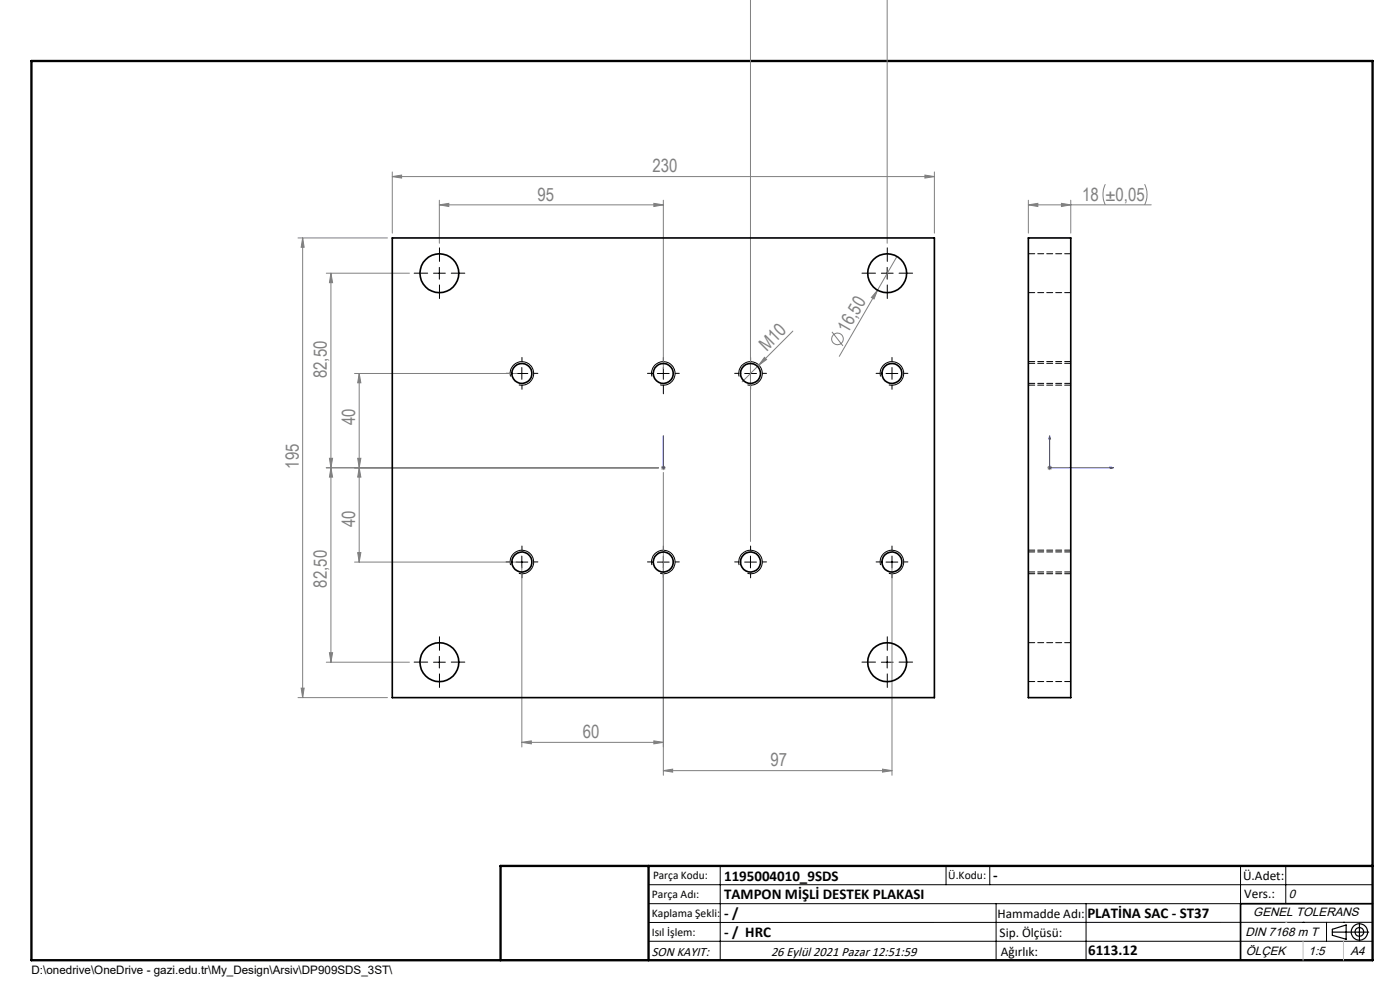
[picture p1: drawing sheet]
<svg xmlns="http://www.w3.org/2000/svg" width="297mm" height="210mm" viewBox="0 0 297 210" stroke-linecap="round" stroke-linejoin="round" font-family="sans-serif">
<g fill="none" stroke="#808080" stroke-width=".21">
<path d="M159.2 0v114.9M188.2 0v51.6M83.2 37.5l2-.4v.7zM83.2 36.5v13M83.2 37.5h115M196.2 37.1l2 .4-2 .3zM198.2 36.5v13M234.5 39.1a5.1 5.1 0 0 0 0 4.4M242.8 39.1a4.8 4.8 0 0 1 0 4.4M63.2 50.5h19M64.2 50.5l.3 1.9h-.6zM64.2 50.5v97.5"/>
<path d="M69.2 58h17.7M70.2 58l.4 2h-.7zM70.2 58v82.5M93.2 43.5l2-.4v.7zM93.2 42.5v9.1M93.2 43.5h47.5M138.7 43.1l2 .4-2 .3zM140.7 42.5v35.7M190.3 54.4l-4.1 7.2M218.2 43.5l2-.4v.7zM218.2 43.5h26M218.2 42.5v7"/>
<path d="M225.2 43.1l2 .4-2 .3zM227.2 42.5v7M75.2 79.2h34.5M76.2 79.2l.4 2h-.7zM76.2 79.2v40M162.2 75.8l.4 .5-1.6 1.2zM168.2 70.2l-10.8 10.8M176.5 70.4l2.3 3M186.2 61.6l-.8 1.8-.5-.3zM186.2 61.6l-8.2 14M69.2 99.2h70.5M69.9 97.2h.7l-.4 2z"/>
<path d="M70.2 99.2l.4 2h-.7zM75.9 97.2h.7l-.4 2zM76.2 99.2l.4 2h-.7zM140.2 99.2h1M140.4 98.9l.7 .7M140.7 98.7v1M141.1 98.9l-.7 .7M222.2 99.2h1M222.3 98.9l.7 .7M222.7 98.7v1M223 98.9l-.7 .7M75.2 119.2h34.5"/>
<path d="M75.9 117.2h.7l-.4 2zM140.7 100.2v64.3M69.9 138.5h.7l-.4 2zM110.7 120.2v38.3M189.2 120.2v44.3M63.2 148h19M63.9 146h.6l-.3 2zM69.2 140.5h17.7M110.7 157.5l2-.3v.6zM110.7 157.5h30M138.7 157.2l2 .3-2 .3zM140.7 163.5l2-.3v.6z"/>
<path d="M140.7 163.5h48.5M187.2 163.2l2 .3-2 .3z"/>
<circle cx="177.7" cy="71.9" r="1.24"/>
</g>
<g fill="none" stroke="#000" stroke-width=".21">
<path d="M92 58h2.5M93.2 56.7v2.5M187 58h2.5M188.2 56.7v2.5M108.3 79.9a2.49 2.49 0 0 1 2.2-3.2 2.49 2.49 0 0 1 2.7 2.7 2.49 2.49 0 0 1-3.1 2.2M109.5 79.2h2.5M110.7 78v2.5M138.3 79.9a2.5 2.5 0 0 1 2.2-3.2 2.5 2.5 0 0 1 2.7 2.7 2.5 2.5 0 0 1-3.1 2.2M139.5 79.2h2.5M140.7 78v2.5M156.8 79.9a2.49 2.49 0 0 1 2.2-3.2 2.49 2.49 0 0 1 2.7 2.7 2.49 2.49 0 0 1-3.1 2.2M158 79.2h2.5"/>
<path d="M159.2 78v2.5M186.8 79.9a2.5 2.5 0 0 1 2.2-3.2 2.5 2.5 0 0 1 2.7 2.7 2.5 2.5 0 0 1-3.1 2.2M188 79.2h2.5M189.2 78v2.5M108.3 119.9a2.5 2.5 0 0 1 2.2-3.2 2.5 2.5 0 0 1 2.7 2.7 2.5 2.5 0 0 1-3.1 2.2M109.5 119.2h2.5M110.7 118v2.5M138.3 119.9a2.51 2.51 0 0 1 2.2-3.2 2.51 2.51 0 0 1 2.7 2.7 2.51 2.51 0 0 1-3.1 2.2M139.5 119.2h2.5M140.7 118v2.5M156.8 119.9a2.5 2.5 0 0 1 2.2-3.2 2.5 2.5 0 0 1 2.7 2.7 2.5 2.5 0 0 1-3.1 2.2M158 119.2h2.5"/>
<path d="M159.2 118v2.5M186.8 119.9a2.51 2.51 0 0 1 2.2-3.2 2.51 2.51 0 0 1 2.7 2.7 2.51 2.51 0 0 1-3.1 2.2M188 119.2h2.5M189.2 118v2.5M93.2 139.2v2.5M188.2 139.2v2.5M92 140.5h2.5M187 140.5h2.5M137.6 187.7h153.6M137.6 191.7h153.6M137.6 199.7h153.6M152.8 183.7v20"/>
<path d="M200.7 183.7v4M210 183.7v4M211.3 191.7v12M230.4 191.7v12M263.2 183.7v20M272.8 183.7v8M276.4 195.6h.1M281.4 195.6v4.1M285 195.6h.1M291.2 195.6l-153.6 .1"/>
</g>
<g fill="none" stroke="#000" stroke-width=".25">
<path d="M282.6 197.7h7.8M282.6 197.1l3-.9v3l-3-.8zM288.4 195.8v3.8M106.2 203.7h185"/>
<circle cx="288.4" cy="197.7" r="1.74"/>
<circle cx="288.4" cy="197.7" r=".93"/>
</g>
<path d="M140.7 92.5v.6v-.6M140.7 99.1v.3zM140.7 99.2h.1M140.7 92.5v6.7M222.7 92.5l.1 .6h-.3zM222.7 92.5v6.7h13.5M235.5 99.1l.7 .1-.7 .2z" fill="none" stroke="#00f" stroke-width=".21"/>
<g fill="none" stroke="#000" stroke-width=".21" stroke-dasharray="15.2 1.3 1.3 1.3">
<path d="M90.7 57.9h-2.8M93.2 55.4v-2.8M95.7 57.9h2.9M185.7 57.9h-2.8M188.2 55.4v-2.8M190.7 57.9h2.9M93.2 60.4v2.9M108.2 79.2h-.8M110.7 76.7v-.9M113.2 79.2h.9M138.2 79.2h-.8M140.7 76.7v-.9"/>
<path d="M143.2 79.2h.9M156.7 79.2h-.8M159.2 76.7v-.9M161.7 79.2h.9M186.7 79.2h-.8M188.2 60.4v2.9M189.2 76.7v-.9M191.7 79.2h.9M110.7 81.7v.9M140.7 81.7v1.8M159.2 81.7v.9M189.2 81.7v.9"/>
<path d="M108.2 119.2h-.8M110.7 116.7v-.9M113.2 119.2h.9M138.2 119.2h-.8M140.7 116.7v-.9M143.2 119.2h.9M156.7 119.2h-.8M159.2 116.7v-.9M161.7 119.2h.9M186.7 119.2h-.8M189.2 116.7v-.9M191.7 119.2h.9"/>
<path d="M93.2 137.9v-2.8M110.7 121.7v.9M140.7 121.7v.9M159.2 121.7v.9M188.2 137.9v-2.8M189.2 121.7v.9M90.7 140.4h-2.8M93.2 142.9v2.9M95.7 140.4h2.9M185.7 140.4h-2.8M188.2 142.9v2.9M190.7 140.4h2.9"/>
</g>
<path d="M227.2 76.7h-9M218.2 81.7h9M227.2 116.7h-9M218.2 121.7h9" fill="none" stroke="#000" stroke-width=".21" stroke-dasharray="1.3 .6" stroke-dashoffset="-.1"/>
<path d="M291.2 191.7h-28v12" fill="none" stroke="#000" stroke-width=".35"/>
<path d="M6.7 12.9h284.5v190.8h-284.5zM137.6 183.7v20M291.2 183.7h-185v20" fill="none" stroke="#000" stroke-width=".5"/>
<path d="M276.4 199.7v4M285 199.7v4" fill="none" stroke="#c0c0c0" stroke-width=".21"/>
<path d="M272.8 195.6h.1" fill="none" stroke="#c0c0c0" stroke-width=".25"/>
<g fill="#00f">
<path d="M140.7 92.5v.6zM140.7 99.1v.3z"/>
<path d="M222.7 92.5l-.2 .6h.3zM235.5 99.1v.3l.7-.2z"/>
</g>
<g fill="#808080">
<path d="M162.2 75.8l.4 .5-1.6 1.2z"/>
<path d="M186.2 61.6l-.8 1.8-.5-.3z"/>
<path d="M138.7 43.1l2 .4-2 .3zM93.2 43.5l2-.4v.7zM138.7 157.2l2 .3-2 .3zM110.7 157.5l2-.3v.6z"/>
<path d="M140.7 163.5l2-.3v.6zM187.2 163.2l2 .3-2 .3z"/>
<path d="M225.2 43.1l2 .4-2 .3zM218.2 43.5l2-.4v.7z"/>
<path d="M196.2 37.1l2 .4-2 .3zM83.2 37.5l2-.4v.7z"/>
<path d="M75.9 97.2h.7l-.4 2zM76.2 79.2l.4 2h-.7zM69.9 97.2h.7l-.4 2zM70.2 58l.4 2h-.7z"/>
<path d="M76.2 99.2l.4 2h-.7zM75.9 117.2h.7l-.4 2zM70.2 99.2l.4 2h-.7zM69.9 138.5h.7l-.4 2z"/>
<path d="M64.2 50.5l.3 1.9h-.6zM63.9 146h.6l-.3 2z"/>
</g>
<g fill="none" stroke="#000" stroke-width=".35">
<path d="M83.2 50.5h115v97.5h-115zM218.2 50.5h9v97.5h-9z"/>
<circle cx="93.2" cy="58" r="4.1"/>
<circle cx="188.2" cy="58" r="4.1"/>
<circle cx="110.7" cy="79.2" r="2.12"/>
<circle cx="140.7" cy="79.2" r="2.13"/>
<circle cx="159.2" cy="79.2" r="2.12"/>
<circle cx="189.2" cy="79.2" r="2.13"/>
<circle cx="110.7" cy="119.2" r="2.12"/>
<circle cx="140.7" cy="119.2" r="2.13"/>
<circle cx="159.2" cy="119.2" r="2.12"/>
<circle cx="189.2" cy="119.2" r="2.13"/>
<circle cx="93.2" cy="140.5" r="4.1"/>
<circle cx="188.2" cy="140.5" r="4.1"/>
</g>
<path d="M227.2 53.8h-9M218.2 62.1h9M227.2 77.1h-9M218.2 81.3h9M227.2 117.1h-9M218.2 121.3h9M227.2 136.3h-9M218.2 144.6h9" fill="none" stroke="#000" stroke-width=".21" stroke-dasharray="1.3 .6" stroke-dashoffset="-.1"/>
<g font-size="3.9" fill="#808080">
<text x="138.4" y="36.6">230</text>
<text x="114.1" y="42.6">95</text>
<text x="229.6" y="42.6">18 ±0,05</text>
<text x="179.8" y="70.8" transform="rotate(-60 179.8 70.8)">16,50</text>
<text x="162.6" y="74.6" transform="rotate(-45 162.6 74.6)">M10</text>
<text x="69.4" y="80.2" transform="rotate(-90 69.4 80.2)">82,50</text>
<text x="75.4" y="90.1" transform="rotate(-90 75.4 90.1)">40</text>
<text x="63.4" y="99.4" transform="rotate(-90 63.4 99.4)">195</text>
<text x="75.4" y="111.8" transform="rotate(-90 75.4 111.8)">40</text>
<text x="69.4" y="124.6" transform="rotate(-90 69.4 124.6)">82,50</text>
<text x="123.7" y="156.6">60</text>
<text x="163.5" y="162.6">97</text>
</g>
<g font-size="3.2">
<text x="153.6" y="186.8">1195004010_9SDS</text>
<text x="153.6" y="190.8">TAMPON MİŞLİ DESTEK PLAKASI</text>
<text x="210.7" y="186.6">-</text>
<text x="153.6" y="194.8">- /</text>
<text x="230.7" y="194.8">PLATİNA SAC - ST37</text>
<text x="153.6" y="198.8">- / HRC</text>
<text x="230.8" y="202.6">6113.12</text>
</g>
<g font-size="2.8">
<text x="263.7" y="186.7">Ü.Adet:</text>
<text x="263.9" y="190.5">Vers.:</text>
<text x="211.6" y="194.8">Hammadde Adı:</text>
<text x="138.3" y="202.8">SON KAYIT:</text>
<text x="163.6" y="202.8">26 Eylül 2021 Pazar 12:51:59</text>
<text x="212.1" y="198.7">Sip. Ölçüsü:</text>
<text x="212.3" y="202.7">Ağırlık:</text>
</g>
<g font-size="2.6">
<text x="273.4" y="190.4">0</text>
<text x="265.9" y="194.4">GENEL TOLERANS</text>
<text x="264.2" y="198.5">DIN 7168 m T</text>
<text x="264.3" y="202.6">ÖLÇEK</text>
<text x="277.6" y="202.6">1:5</text>
<text x="286.5" y="202.6">A4</text>
</g>
<g font-size="2.5">
<text x="138.3" y="190.5">Parça Adı:</text>
<text x="138.5" y="186.5">Parça Kodu:</text>
<text x="201.2" y="186.5">Ü.Kodu:</text>
<text x="138.3" y="194.5">Kaplama Şekli:</text>
<text x="138.3" y="198.6">Isıl İşlem:</text>
<text x="6.7" y="206.7">D:\onedrive\OneDrive - gazi.edu.tr\My_Design\Arsiv\DP909SDS_3ST\</text>
</g>
</svg>
